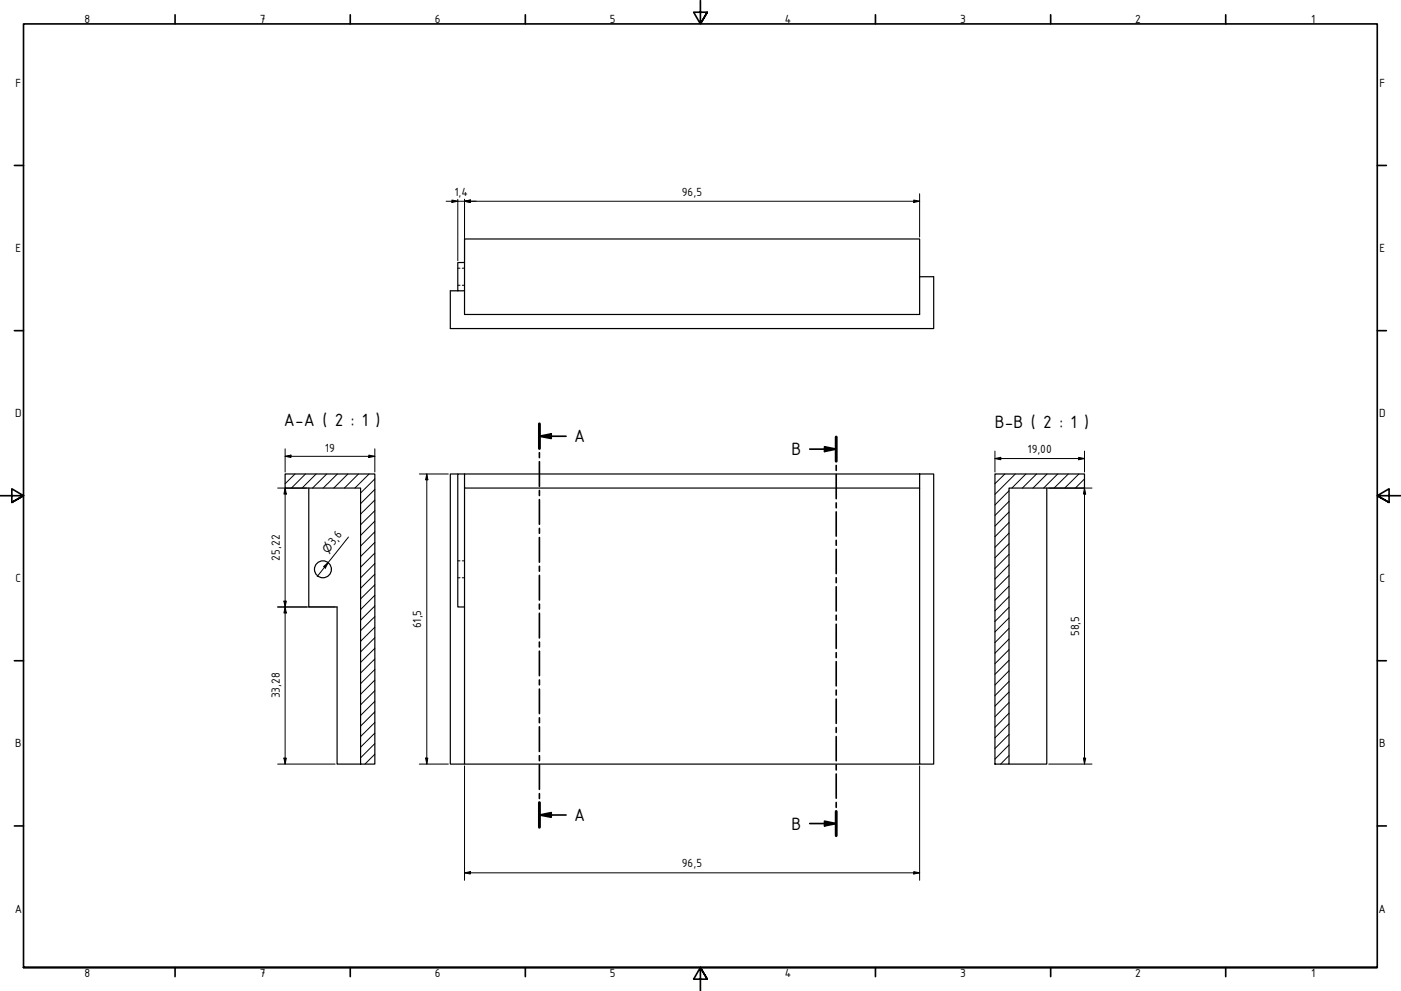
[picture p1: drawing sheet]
<svg xmlns="http://www.w3.org/2000/svg" width="594mm" height="420mm" viewBox="0 0 594 420" stroke-linecap="round" stroke-linejoin="round" font-family="sans-serif">
<g fill="none" stroke="#000" stroke-width=".42">
<path d="M125.1 201l-4.2 4.1M129.5 201l-5.9 5.9M134 201l-5.9 5.9M138.6 201l-6.1 5.9M143.1 201l-6.1 5.9M147.5 201l-6 5.9M152 201l-6 5.9M156.5 201l-6 5.9M158.9 216.5l-6 6M158.9 212l-6 6M158.9 207.5l-6 6M158.9 203.1l-6 5.9"/>
<path d="M426.1 201l-4.2 4.1M427.9 217.1l-6 6M427.9 212.6l-6 5.9M427.9 208.1l-6 6M430.5 201l-8.6 8.6M435 201l-5.9 5.9M439.5 201l-6 5.9M444 201l-6 5.9M448.5 201l-6 5.9M453 201l-6 5.9M457.5 201l-6 5.9M459.9 203.1l-3.9 3.8"/>
<path d="M158.9 238.9l-6 6.1M158.9 234.5l-6 6M158.9 230l-6 5.9M158.9 225.5l-6 6M158.9 221l-6 6M427.9 239.5l-6 6M427.9 235.1l-6 5.9M427.9 230.5l-6 6M427.9 226l-6 6.1M427.9 221.5l-6 6.1M158.9 256.9l-6 6M158.9 252.4l-6 6"/>
<path d="M158.9 247.9l-6 6M158.9 243.4l-6 6M427.9 257.5l-6 6M427.9 253l-6 6M427.9 248.5l-6 6M427.9 244l-6 6M158.9 279.4l-6 5.9M158.9 274.9l-6 5.9M158.9 270.4l-6 6M158.9 265.9l-6 6M158.9 261.4l-6 6M427.9 280l-6 5.9"/>
<path d="M427.9 275.4l-6 6M427.9 270.9l-6 6.1M427.9 266.4l-6 6.1M427.9 262l-6 5.9M158.9 297.3l-6 6M158.9 292.8l-6 6M158.9 288.3l-6 6.1M158.9 283.8l-6 6.1M427.9 297.9l-6 6M427.9 293.4l-6 6M427.9 288.9l-6 6M427.9 284.4l-6 6"/>
<path d="M158.9 319.8l-4.2 4.2M158.9 315.3l-6 6M158.9 310.8l-6 6M158.9 306.3l-6 6M158.9 301.8l-6 6M427.9 315.8l-6 6.1M427.9 311.4l-6 6M427.9 306.9l-6 5.9M427.9 302.4l-6 6M427.9 320.3l-3.6 3.7"/>
</g>
<path d="M194.1 113.7h1M196 113.7h1M194.1 120.9h1M196 120.9h1M194.1 237.8h1M196 237.8h1M194.1 245h1M196 245h1" fill="none" stroke="#000" stroke-width=".42"/>
<g fill="none" stroke="#000" stroke-width=".51">
<path d="M197 111.3v-10h193v32h-193v-10M390 117.3h5.9v22h-205v-16h6.1v-12h-2.9v12M130.9 206.9v50.4h12v66.7h16v-123h-38v5.9h32v117.1M194.1 201h-3.2v123h6.1v-66.7M197 201h-2.9v56.3h2.9v-50.4M390 201h5.9v123h-5.9v-123h-193v5.9h193M421.9 201h38v5.9h-32v117.1h-6zM443.9 206.9v117.1h-16M197 324h193"/>
<circle cx="136.9" cy="241.4" r="3.6"/>
</g>
<g fill="none" stroke="#000" stroke-width=".7">
<path d="M228.7 179.7v10.5M228.7 185l5-1.1v2zM228.7 191.9v2.1M228.7 195.7v10.5M228.7 185h11.3M343.3 190.4h11.3M349.6 189.4l5 1-5 1zM354.6 185.3v10.3M354.6 197.3v2.1M228.7 207.9v2.2M228.7 211.8v10.5M354.6 201.1v10.3"/>
<path d="M354.6 213.2v2.1M354.6 217v10.3M228.7 224v2.1M228.7 227.9v10.5M354.6 229.1v2.1M354.6 232.9v10.3M228.7 240.1v2.1M228.7 243.9v10.5M228.7 256.1v2.1M354.6 245v2.1M354.6 248.8v10.3M228.7 260v10.5"/>
<path d="M228.7 272.2v2.1M228.7 276.1v10.4M354.6 260.8v2.1M354.6 264.6v10.3M354.6 276.7v2.1M228.7 288.3v2.1M228.7 292.1v10.5M354.6 280.5v10.3M354.6 292.6v2.1M354.6 296.4v10.3M228.7 304.3v2.1M228.7 308.1v10.5"/>
<path d="M354.6 308.5v2.1M354.6 312.3v10.3M228.7 320.4v2.1M228.7 324.2v10.5M228.7 336.5v2.1M354.6 324.3v2.1M354.6 328.1v10.3M228.7 345.5l5-1v2zM228.7 340.3v10.5M228.7 345.5h11.3M343.3 349.2h11.3M349.6 348.1l5 1.1-5 1z"/>
<path d="M354.6 340.2v2.1M354.6 344v10.3"/>
</g>
<path d="M228.7 179.7v10.5M354.6 185.3v10.3M228.7 340.3v10.5M354.6 344v10.3" fill="none" stroke="#000" stroke-width="1.2"/>
<path d="M228.7 185l5-1.1v2zM349.6 189.4l5 1-5 1zM228.7 345.5l5-1v2zM349.6 348.1l5 1.1-5 1z" fill="#000"/>
<g fill="none" stroke="#000" stroke-width=".7">
<path d="M74.2 6.3v3.8M148.5 6.3v3.8M222.8 6.3v3.8M297 .2v9.9l-2.9-4.9h5.8l-2.9 4.9 2.9-4.9M371.2 6.3v3.8M445.5 6.3v3.8M519.7 6.3v3.8M6.1 70.1h3.9M584 70.1h3.9M6.1 140.2h3.9M584 140.2h3.9M0 210.2h10l-5-3v5.8l5-2.8-5 2.8"/>
<path d="M594 210.2h-10l5-3v5.8l-5-2.8 5 2.8M6.1 280.1h3.9M584 280.1h3.9M6.1 350.2h3.9M584 350.2h3.9M10 410.2v-400.1h574v400.1h-574h574M74.2 410.2v3.9M148.5 410.2v3.9M222.8 410.2v3.9M299.9 415.1l-2.9-4.9 2.9 4.9h-5.8l2.9-4.9v10M371.2 410.2v3.9M445.5 410.2v3.9"/>
<path d="M519.7 410.2v3.9"/>
</g>
<g fill="none" stroke="#000" stroke-width=".42">
<path d="M189.2 85.3h200.8M191.6 84.8l2.5 .5-2.5 .5zM194.1 84.5v26M197 85.3l2.5-.5v1zM197 84.5v26M387.5 84.8l2.5 .5-2.5 .5zM390 82.1v18.4M120.9 193.5l2.5-.5v1zM120.9 193.5h38M120.9 190.3v9.8M156.4 193l2.5 .5-2.5 .5zM158.9 190.3v9.8"/>
<path d="M421.9 194.4l2.5-.5v1zM421.9 194.4h38M421.9 191.2v8.9M457.4 193.9l2.5 .5-2.5 .5zM459.9 191.2v8.9M117.7 206.9h12.4M120.9 206.9l.5 2.6h-1zM120.9 206.9v117.1M177.8 201h12.3M181 201l.4 2.4h-.9zM181 201v123M444.7 206.9h18.3"/>
<path d="M459.9 206.9l.5 2.6h-1zM459.9 206.9v117.1M147.8 227.7l-13.3 16.8M117.7 257.3h24.4M120.4 254.9h1l-.5 2.4zM120.9 257.3l.5 2.6h-1zM137.2 240.2l1.9-1.7-1.1 2.3zM117.7 324h24.4M120.4 321.4h1l-.5 2.6zM177.8 324h12.3M180.5 321.4h.9l-.4 2.6zM197 324.7v48.5"/>
<path d="M390 324.7v48.5M444.7 324h18.3M459.4 321.4h1l-.5 2.6zM197 370.1l2.5-.6v1.1zM197 370.1h193M387.5 369.5l2.5 .6-2.5 .5z"/>
</g>
<g fill="#000">
<path d="M191.6 84.8l2.5 .5-2.5 .5zM197 85.3l2.5-.5v1zM387.5 84.8l2.5 .5-2.5 .5zM120.9 193.5l2.5-.5v1zM156.4 193l2.5 .5-2.5 .5zM421.9 194.4l2.5-.5v1zM457.4 193.9l2.5 .5-2.5 .5zM120.9 206.9l.5 2.6h-1zM181 201l.4 2.4h-.9zM459.9 206.9l.5 2.6h-1zM120.4 254.9h1l-.5 2.4zM120.9 257.3l.5 2.6h-1z"/>
<path d="M137.2 240.2l1.9-1.7-1.1 2.3zM120.4 321.4h1l-.5 2.6zM180.5 321.4h.9l-.4 2.6zM459.4 321.4h1l-.5 2.6zM197 370.1l2.5-.6v1.1zM387.5 369.5l2.5 .6-2.5 .5z"/>
</g>
<g font-size="8.1">
<text x="120.4" y="180.6">A-A ( 2 : 1 )</text>
<text x="421.9" y="181.3">B-B ( 2 : 1 )</text>
<text x="243.5" y="187.6">A</text>
<text x="335.7" y="193">B</text>
<text x="243.5" y="348.1">A</text>
<text x="335.7" y="351.8">B</text>
</g>
<g font-size="5.4">
<text x="35.9" y="9.8">8</text>
<text x="110.2" y="9.8">7</text>
<text x="184.4" y="9.8">6</text>
<text x="258.6" y="9.8">5</text>
<text x="332.7" y="9.8">4</text>
<text x="407.2" y="9.8">3</text>
<text x="481.4" y="9.8">2</text>
<text x="556" y="9.8">1</text>
<text x="6.6" y="36.9">F</text>
<text x="584.9" y="36.9">F</text>
<text x="192.7" y="83">1,4</text>
<text x="289.2" y="83">96,5</text>
<text x="6.6" y="106.9">E</text>
<text x="584.9" y="106.9">E</text>
<text x="6.5" y="176.9">D</text>
<text x="584.8" y="176.9">D</text>
<text x="137.8" y="191.8">19</text>
<text x="435.7" y="192.1">19,00</text>
<text x="141.5" y="231.6" transform="rotate(-52 141.5 231.6)">3,6</text>
<text x="118.6" y="237.7" transform="rotate(-90 118.6 237.7)">25,22</text>
<text x="6.6" y="246.9">C</text>
<text x="584.9" y="246.9">C</text>
<text x="178.6" y="266.4" transform="rotate(-90 178.6 266.4)">61,5</text>
<text x="457.6" y="269.7" transform="rotate(-90 457.6 269.7)">58,5</text>
<text x="118.6" y="296.1" transform="rotate(-90 118.6 296.1)">33,28</text>
<text x="6.5" y="316.9">B</text>
<text x="584.8" y="316.9">B</text>
<text x="289.2" y="367.8">96,5</text>
<text x="6.3" y="386.9">A</text>
<text x="584.6" y="386.9">A</text>
<text x="35.9" y="414.1">8</text>
<text x="110.2" y="414.1">7</text>
<text x="184.4" y="414.1">6</text>
<text x="258.6" y="414.1">5</text>
<text x="332.7" y="414.1">4</text>
<text x="407.2" y="414.1">3</text>
<text x="481.4" y="414.1">2</text>
<text x="556" y="414.1">1</text>
</g>
<text font-size="4.6" x="139.1" y="234.7" transform="rotate(-52 139.1 234.7)">⌀</text>
</svg>
